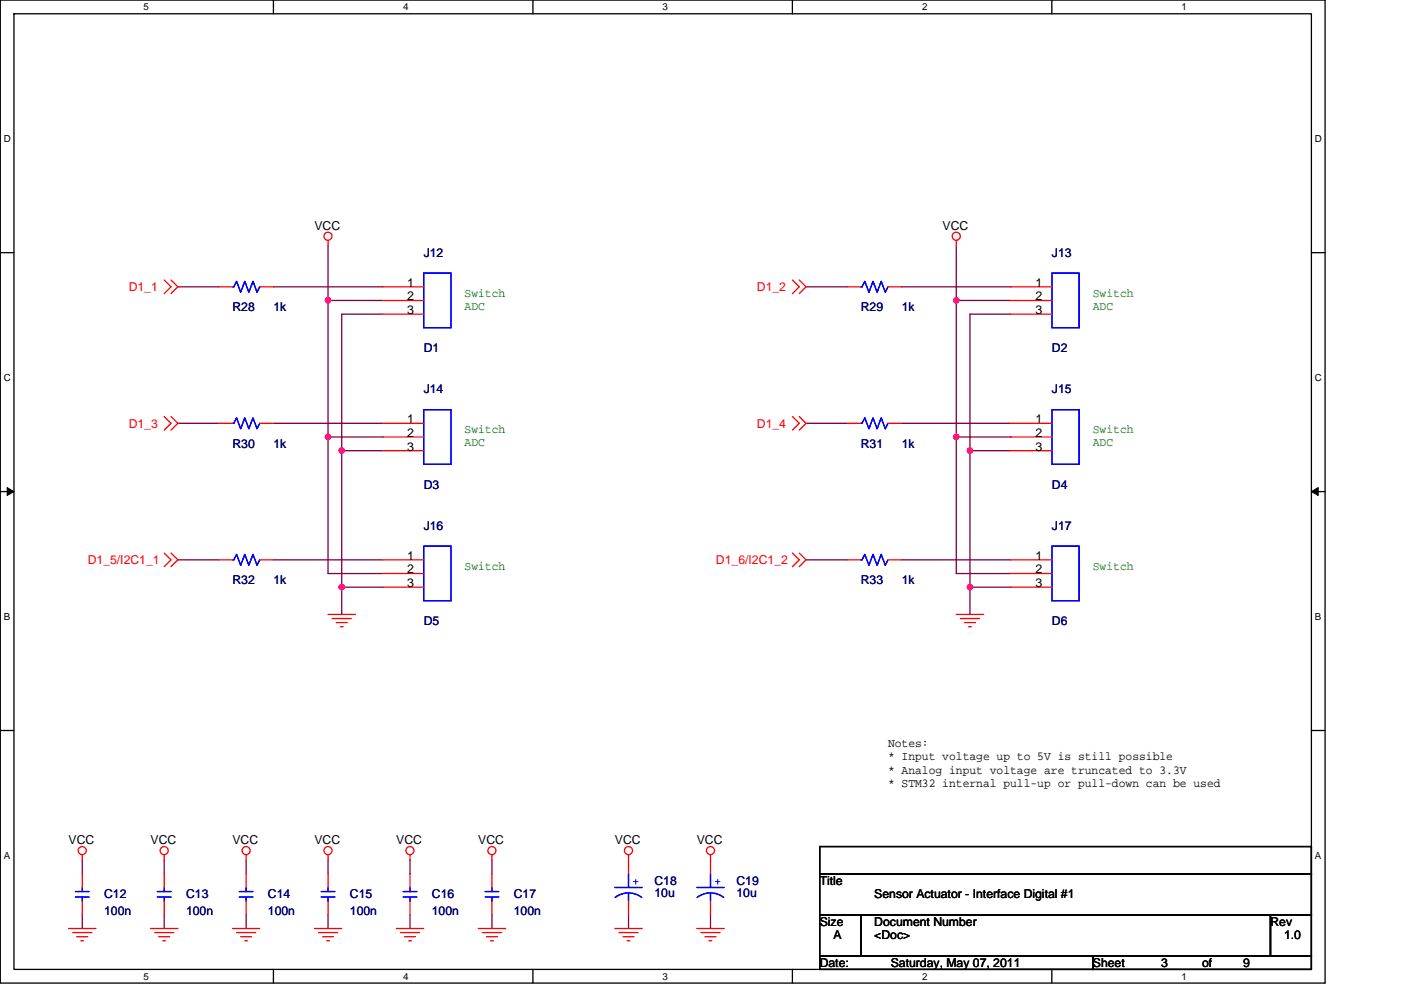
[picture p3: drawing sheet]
<svg xmlns="http://www.w3.org/2000/svg" width="297mm" height="210mm" viewBox="0 0 297 210" stroke-linecap="round" stroke-linejoin="round" font-family="sans-serif">
<path d="M.1 0h280.8v208.5h-280.8zM3 2.9h275v202.7h-275z" fill="none" stroke="#000" stroke-width=".28"/>
<g fill="#fff">
<path d="M30.5 .3h1.1v2.3h-1.1z"/>
<path d="M30.5 205.9h1.1v2.3h-1.1z"/>
</g>
<path d="M58 0v2.9M58 205.6v2.9" fill="none" stroke="#000" stroke-width=".28"/>
<g fill="#fff">
<path d="M85.5 .3h1.1v2.3h-1.1z"/>
<path d="M85.5 205.9h1.1v2.3h-1.1z"/>
</g>
<path d="M113 0v2.9M113 205.6v2.9" fill="none" stroke="#000" stroke-width=".28"/>
<g fill="#fff">
<path d="M140.5 .3h1.1v2.3h-1.1z"/>
<path d="M140.5 205.9h1.1v2.3h-1.1z"/>
</g>
<path d="M168 0v2.9M168 205.6v2.9" fill="none" stroke="#000" stroke-width=".28"/>
<g fill="#fff">
<path d="M195.5 .3h1.2v2.3h-1.2z"/>
<path d="M195.5 205.9h1.2v2.3h-1.2z"/>
</g>
<path d="M223 0v2.9M223 205.6v2.9" fill="none" stroke="#000" stroke-width=".28"/>
<g fill="#fff">
<path d="M250.5 .3h1.2v2.3h-1.2z"/>
<path d="M250.5 205.9h1.2v2.3h-1.2z"/>
<path d="M.8 28.3h1.5v2.3h-1.5z"/>
<path d="M278.8 28.3h1.5v2.3h-1.5z"/>
<path d="M.8 78.9h1.5v2.3h-1.5z"/>
<path d="M278.8 78.9h1.5v2.3h-1.5z"/>
</g>
<path d="M.1 53.6h2.9M278 53.6h2.9" fill="none" stroke="#000" stroke-width=".28"/>
<g fill="#fff">
<path d="M.8 129.6h1.4v2.3h-1.4z"/>
<path d="M278.8 129.6h1.4v2.3h-1.4z"/>
</g>
<path d="M.1 104.3h2.9M278 104.3h2.9" fill="none" stroke="#000" stroke-width=".28"/>
<path d="M1.5 103.4l1.5 .9-1.5 .8zM278 104.3l1.5-.9v1.7z" fill="#000" stroke="#000" stroke-width=".21"/>
<g fill="#fff">
<path d="M.8 180.3h1.4v2.3h-1.4z"/>
<path d="M278.8 180.3h1.4v2.3h-1.4z"/>
</g>
<path d="M.1 154.9h2.9M278 154.9h2.9M173.8 179.6h104.2v5.7h-104.2zM173.8 194h8.7v8.7h-8.7zM173.8 185.3h104.2v8.7h-104.2zM182.5 194h86.9v8.7h-86.9zM269.4 194h8.6v8.7h-8.6zM173.8 202.7h57.9v2.9h-57.9zM231.7 202.7h46.3v2.9h-46.3z" fill="none" stroke="#000" stroke-width=".28"/>
<g fill="none" stroke="#800040" stroke-width=".28">
<path d="M69.6 52.2v11.5M202.8 52.2v11.5M37.7 60.8h8.7M58 60.8h23.1M69.6 63.7h11.5M69.6 63.7v29M81.1 66.6h-8.6v29M170.9 60.8h8.7M191.2 60.8h23.1M202.8 63.7v29M202.8 63.7h11.5M214.3 66.6h-8.6v29"/>
<path d="M37.7 89.8h8.7M58 89.8h23.1M69.6 92.7v28.9h11.5M69.6 92.7h11.5M72.5 95.6v28.9M72.5 95.6h8.6M170.9 89.8h8.7M191.2 89.8h23.1M202.8 92.7v28.9h11.5M202.8 92.7h11.5M205.7 95.6h8.6M205.7 95.6v28.9"/>
<path d="M37.7 118.7h8.7M58 118.7h23.1M170.9 118.7h8.7M191.2 118.7h23.1M72.5 124.5v5.8M72.5 124.5h8.6M205.7 124.5v5.8M205.7 124.5h8.6M17.4 182.5v2.8M17.4 194v2.9M34.8 182.5v2.8M34.8 194v2.9"/>
<path d="M52.2 182.5v2.8M52.2 194v2.9M69.6 182.5v2.8M69.6 194v2.9M86.9 182.5v2.8M86.9 194v2.9M104.3 182.5v2.8M104.3 194v2.9M133.3 194v2.9M150.6 194v2.9"/>
</g>
<g fill="#f0f" stroke="#f0f" stroke-width=".28">
<circle cx="72.5" cy="95.6" r=".57"/>
<circle cx="205.6" cy="95.6" r=".57"/>
<circle cx="202.8" cy="92.7" r=".57"/>
<circle cx="202.8" cy="63.7" r=".57"/>
<circle cx="69.6" cy="92.7" r=".57"/>
<circle cx="69.6" cy="63.7" r=".57"/>
<circle cx="72.5" cy="124.5" r=".57"/>
<circle cx="205.6" cy="124.5" r=".57"/>
</g>
<g fill="none" stroke="#f00" stroke-width=".28">
<path d="M34.8 59.4l1.5 1.4-1.5 1.5M36.3 59.4l1.4 1.4-1.4 1.5M69.6 51v1.2M168 59.4l1.5 1.4-1.5 1.5M169.5 59.4l1.4 1.4-1.4 1.5M202.8 51v1.2M46.4 60.8h2.9M55.1 60.8h2.9M81.1 60.8h8.7M81.1 63.7h8.7M81.1 66.6h8.7M179.6 60.8h2.9"/>
<path d="M188.3 60.8h2.9M214.3 60.8h8.7M214.3 63.7h8.7M214.3 66.6h8.7M34.8 88.3l1.5 1.5-1.5 1.4M36.3 88.3l1.4 1.5-1.4 1.4M46.4 89.8h2.9M55.1 89.8h2.9M81.1 89.8h8.7M81.1 92.7h8.7M81.1 95.6h8.7M168 88.3l1.5 1.5-1.5 1.4"/>
<path d="M169.5 88.3l1.4 1.5-1.4 1.4M179.6 89.8h2.9M188.3 89.8h2.9M214.3 89.8h8.7M214.3 92.7h8.7M214.3 95.6h8.7M34.8 117.3l1.5 1.4-1.5 1.5M36.3 117.3l1.4 1.4-1.4 1.5M46.4 118.7h2.9M55.1 118.7h2.9M81.1 118.7h8.7M168 117.3l1.5 1.4-1.5 1.5"/>
<path d="M169.5 117.3l1.4 1.4-1.4 1.5M179.6 118.7h2.9M188.3 118.7h2.9M214.3 118.7h8.7M69.6 130.3h5.8M70.4 131.2h4.1M71.3 132.1h2.3M72.2 132.9h.5M81.1 121.6h8.7M81.1 124.5h8.7M202.8 130.3h5.8M203.6 131.2h4.1"/>
<path d="M204.5 132.1h2.3M205.4 132.9h.5M214.3 121.6h8.7M214.3 124.5h8.7M14.5 196.9h5.8M15.4 197.8h4.1M16.3 198.7h2.3M17.1 199.5h.6M17.4 181.3v1.2M17.4 185.3v2.9M17.4 191.1v2.9M31.9 196.9h5.8"/>
<path d="M32.8 197.8h4M33.7 198.7h2.3M34.5 199.5h.6M34.8 181.3v1.2M34.8 185.3v2.9M34.8 191.1v2.9M49.3 196.9h5.8M50.2 197.8h4M51 198.7h2.3M51.9 199.5h.6M52.2 181.3v1.2M52.2 185.3v2.9"/>
<path d="M52.2 191.1v2.9M66.7 196.9h5.8M67.5 197.8h4.1M68.4 198.7h2.3M69.3 199.5h.5M69.6 181.3v1.2M69.6 185.3v2.9M69.6 191.1v2.9M84 196.9h5.8M84.9 197.8h4.1M85.8 198.7h2.3M86.7 199.5h.5"/>
<path d="M86.9 181.3v1.2M86.9 185.3v2.9M86.9 191.1v2.9M101.4 196.9h5.8M102.3 197.8h4M103.1 198.7h2.4M104 199.5h.6M104.3 181.3v1.2M104.3 185.3v2.9M104.3 191.1v2.9M130.4 196.9h5.8M131.2 197.8h4.1"/>
<path d="M132.1 198.7h2.3M133 199.5h.6M133.3 181.3v4M133.3 191.1v2.9M147.7 196.9h5.8M148.6 197.8h4.1M149.5 198.7h2.3M150.3 199.5h.6M150.6 181.3v4M150.6 191.1v2.9"/>
<circle cx="69.5" cy="50.1" r=".86"/>
<circle cx="202.7" cy="50.1" r=".86"/>
<circle cx="17.4" cy="180.4" r=".86"/>
<circle cx="34.8" cy="180.4" r=".86"/>
<circle cx="52.2" cy="180.4" r=".86"/>
<circle cx="69.5" cy="180.4" r=".86"/>
<circle cx="86.9" cy="180.4" r=".86"/>
<circle cx="104.3" cy="180.4" r=".86"/>
<circle cx="133.3" cy="180.4" r=".86"/>
<circle cx="150.6" cy="180.4" r=".86"/>
</g>
<g fill="none" stroke="#00f" stroke-width=".28">
<path d="M89.8 57.9h5.8v11.6h-5.8zM223 57.9h5.8v11.6h-5.8zM49.3 60.8h.3l.6-1.1 .8 2.3 .9-2.3 .9 2.3 .8-2.3 .9 2.3 .6-1.2M182.5 60.8h.3l.6-1.1 .8 2.3 .9-2.3 .9 2.3 .8-2.3 .9 2.3 .6-1.2M49.3 89.8h.3l.6-1.2 .8 2.4 .9-2.4 .9 2.4 .8-2.4 .9 2.4 .6-1.2M89.8 86.9h5.8v11.6h-5.8zM182.5 89.8h.3l.6-1.2 .8 2.4 .9-2.4 .9 2.4 .8-2.4 .9 2.4 .6-1.2M223 86.9h5.8v11.6h-5.8zM49.3 118.7h.3l.6-1.1 .8 2.3 .9-2.3 .9 2.3 .8-2.3 .9 2.3 .6-1.2M89.8 115.8h5.8v11.6h-5.8zM182.5 118.7h.3l.6-1.1 .8 2.3 .9-2.3 .9 2.3 .8-2.3 .9 2.3 .6-1.2M223 115.8h5.8v11.6h-5.8z"/>
<path d="M16 190.3h2.9M16 189.1h2.9M17.4 188.2v.9M17.4 190.3v.8M33.4 190.3h2.9M33.4 189.1h2.9M34.8 188.2v.9M34.8 190.3v.8M50.7 190.3h2.9M50.7 189.1h2.9M52.2 188.2v.9M52.2 190.3v.8"/>
<path d="M68.1 190.3h2.9M68.1 189.1h2.9M69.6 188.2v.9M69.6 190.3v.8M85.5 190.3h2.9M85.5 189.1h2.9M86.9 188.2v.9M86.9 190.3v.8M102.9 190.3h2.8M102.9 189.1h2.8M104.3 188.2v.9M104.3 190.3v.8"/>
<path d="M130.4 188.2h5.8M130.4 190.4a4.6 4.6 0 0 1 5.7 0M133.3 189.4v1.7M133.3 185.3v2.9M147.7 188.2h5.8M147.8 190.4a4.6 4.6 0 0 1 5.6 0M150.6 189.4v1.7M150.6 185.3v2.9"/>
</g>
<g font-size="2.6">
<text x="66.7" y="48.7">VCC</text>
<text x="199.9" y="48.7">VCC</text>
<text x="86.3" y="60.8">1</text>
<text x="86.3" y="63.7">2</text>
<text x="219.5" y="60.8">1</text>
<text x="219.5" y="63.7">2</text>
<text x="86.3" y="66.6">3</text>
<text x="219.5" y="66.6">3</text>
<text x="86.3" y="89.8">1</text>
<text x="219.5" y="89.8">1</text>
<text x="86.3" y="92.7">2</text>
<text x="86.3" y="95.6">3</text>
<text x="219.5" y="92.7">2</text>
<text x="219.5" y="95.6">3</text>
<text x="86.3" y="118.7">1</text>
<text x="219.5" y="118.7">1</text>
<text x="86.3" y="121.6">2</text>
<text x="86.3" y="124.5">3</text>
<text x="219.5" y="121.6">2</text>
<text x="219.5" y="124.5">3</text>
<text x="188.3" y="158.5">Notes:</text>
<text x="188.3" y="161.3">* Input voltage up to 5V is still possible</text>
<text x="188.3" y="164.1">* Analog input voltage are truncated to 3.3V</text>
<text x="188.3" y="166.9">* STM32 internal pull-up or pull-down can be used</text>
<text x="14.5" y="179">VCC</text>
<text x="31.9" y="179">VCC</text>
<text x="49.3" y="179">VCC</text>
<text x="66.7" y="179">VCC</text>
<text x="84" y="179">VCC</text>
<text x="101.4" y="179">VCC</text>
<text x="130.4" y="179">VCC</text>
<text x="147.7" y="179">VCC</text>
<text x="173.8" y="187.7">Title</text>
<text x="185.4" y="190.6">Sensor Actuator - Interface Digital #1</text>
<text x="173.8" y="196.4">Size</text>
<text x="185.4" y="196.4">Document Number</text>
<text x="269.4" y="196.4">Rev</text>
<text x="176.7" y="199.3">A</text>
<text x="185.4" y="199.3">&lt;Doc&gt;</text>
<text x="272.2" y="199.3">1.0</text>
<text x="173.8" y="205">Date:</text>
<text x="188.9" y="205">Saturday, May 07, 2011</text>
<text x="231.7" y="205">Sheet</text>
<text x="246.2" y="205">3</text>
<text x="254.9" y="205">of</text>
<text x="263.6" y="205">9</text>
</g>
<g font-size="2.6" fill="#000080">
<text x="89.8" y="54.5">J12</text>
<text x="223" y="54.5">J13</text>
<text x="49.3" y="66.1">R28</text>
<text x="58" y="66.1">1k</text>
<text x="182.5" y="66.1">R29</text>
<text x="191.2" y="66.1">1k</text>
<text x="89.8" y="74.7">D1</text>
<text x="223" y="74.7">D2</text>
<text x="89.8" y="83.4">J14</text>
<text x="223" y="83.4">J15</text>
<text x="49.3" y="95">R30</text>
<text x="58" y="95">1k</text>
<text x="182.5" y="95">R31</text>
<text x="191.2" y="95">1k</text>
<text x="89.8" y="103.7">D3</text>
<text x="223" y="103.7">D4</text>
<text x="89.8" y="112.4">J16</text>
<text x="223" y="112.4">J17</text>
<text x="49.3" y="124">R32</text>
<text x="58" y="124">1k</text>
<text x="182.5" y="124">R33</text>
<text x="191.2" y="124">1k</text>
<text x="89.8" y="132.7">D5</text>
<text x="223" y="132.7">D6</text>
<text x="22.1" y="190.6">C12</text>
<text x="39.5" y="190.6">C13</text>
<text x="56.8" y="190.6">C14</text>
<text x="74.2" y="190.6">C15</text>
<text x="91.6" y="190.6">C16</text>
<text x="108.9" y="190.6">C17</text>
<text x="138.8" y="187.7">C18</text>
<text x="138.8" y="190.3">10u</text>
<text x="156.1" y="187.7">C19</text>
<text x="156.1" y="190.3">10u</text>
<text x="22.1" y="194">100n</text>
<text x="39.5" y="194">100n</text>
<text x="56.8" y="194">100n</text>
<text x="74.2" y="194">100n</text>
<text x="91.6" y="194">100n</text>
<text x="108.9" y="194">100n</text>
</g>
<g font-size="2.6" fill="#f00">
<text x="27.3" y="61.7">D1_1</text>
<text x="160.5" y="61.7">D1_2</text>
<text x="27.3" y="90.7">D1_3</text>
<text x="160.5" y="90.7">D1_4</text>
<text x="18.6" y="119.6">D1_5/I2C1_1</text>
<text x="151.8" y="119.6">D1_6/I2C1_2</text>
</g>
<g font-size="2.6" fill="#008000">
<text x="98.5" y="62.9">Switch</text>
<text x="98.5" y="65.7">ADC</text>
<text x="231.7" y="62.9">Switch</text>
<text x="231.7" y="65.7">ADC</text>
<text x="98.5" y="91.9">Switch</text>
<text x="98.5" y="94.7">ADC</text>
<text x="231.7" y="91.9">Switch</text>
<text x="231.7" y="94.7">ADC</text>
<text x="98.5" y="120.8">Switch</text>
<text x="231.7" y="120.8">Switch</text>
</g>
<g font-size="2.6" fill="#00f">
<text x="134.1" y="187.7">+</text>
<text x="151.5" y="187.7">+</text>
</g>
<g font-size="2.1">
<text x="30.5" y="2.2">5</text>
<text x="85.5" y="2.2">4</text>
<text x="140.5" y="2.2">3</text>
<text x="195.5" y="2.2">2</text>
<text x="250.5" y="2.2">1</text>
<text x=".8" y="30.1">D</text>
<text x="278.8" y="30.1">D</text>
<text x=".8" y="80.8">C</text>
<text x="278.8" y="80.8">C</text>
<text x=".8" y="131.4">B</text>
<text x="278.8" y="131.4">B</text>
<text x=".8" y="182.1">A</text>
<text x="278.8" y="182.1">A</text>
<text x="30.5" y="207.8">5</text>
<text x="85.5" y="207.8">4</text>
<text x="140.5" y="207.8">3</text>
<text x="195.5" y="207.8">2</text>
<text x="250.5" y="207.8">1</text>
</g>
</svg>
